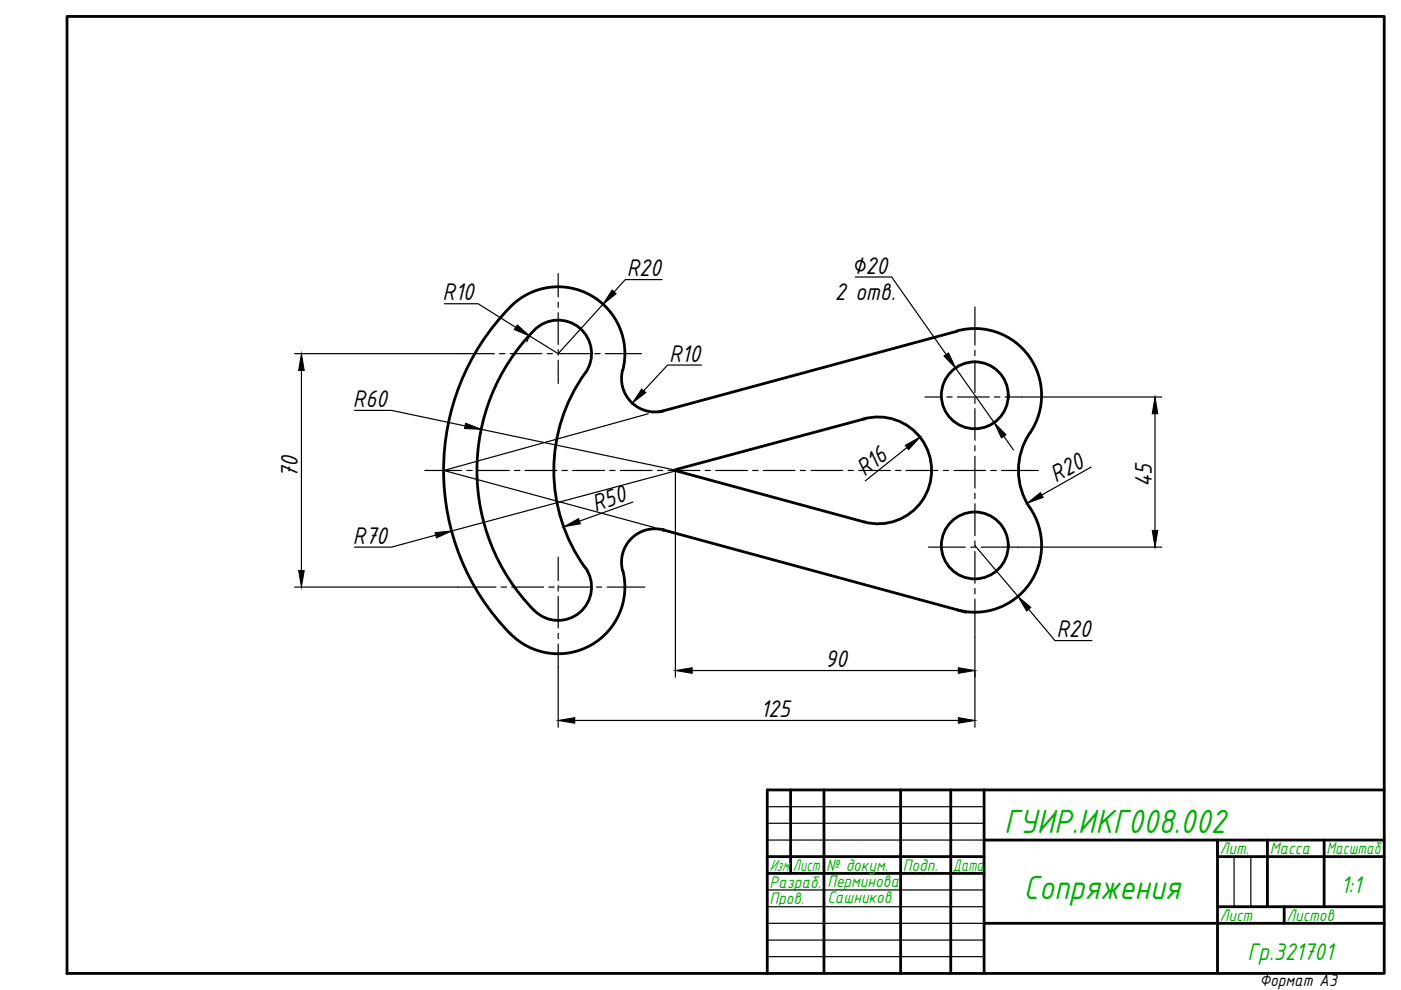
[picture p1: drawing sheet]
<svg xmlns="http://www.w3.org/2000/svg" width="297mm" height="210mm" viewBox="0 0 297 210" stroke-linecap="round" stroke-linejoin="round" font-family="sans-serif">
<!-- layer: 0 -->
<g fill="none" stroke="#000" stroke-width=".59">
<path d="M14.2 3.5h279.3v202.9h-279.3zM108.2 65.1a49.5 49.5 0 0 0 0 69.3M108.2 65.1a14.2 14.2 0 0 1 17.1-2.5 14.2 14.2 0 0 1 6.7 15.9M132 78.5a7.1 7.1 0 0 0 8.7 8.6M203 70.1a14.2 14.2 0 0 1 15.2 5.5 14.2 14.2 0 0 1 .2 16.2M203 70.2l-63.1 17.1M183 88.9a11.3 11.3 0 0 1 14.5 10.7 11.3 11.3 0 0 1-14.3 11.1l-40.1-10.9M183.5 88.7l-40.3 10.9M218.4 91.8a14.5 14.5 0 0 0 .7 17 14.2 14.2 0 0 1-1.3 15.6 14.2 14.2 0 0 1-14.8 4.9M140.7 112.4l64.1 17.4M140.7 112.4a7.1 7.1 0 0 0-8.7 8.6M124.1 120.3a7.1 7.1 0 0 1-1.2 9.6 7.1 7.1 0 0 1-9.6-.5 42.4 42.4 0 0 1 .7-60.1 7.1 7.1 0 0 1 9.3 .6 7.1 7.1 0 0 1 .8 9.2 35.3 35.3 0 0 0 0 41.3"/>
<path d="M132 120.9a14.2 14.2 0 0 1-6.7 15.9 14.2 14.2 0 0 1-17.1-2.4M167.6 167.5v17.7M174.7 167.5v38.9M191 167.5v38.9M201.6 167.5v38.9M208.6 167.5v38.9M208.6 178.1h84.9M268.7 178.1v14.1M280.7 178.1v14.1M293.5 167.5h-130.8v38.9M162.7 181.6h45.9M162.7 185.2h45.9"/>
<path d="M208.6 195.8h84.9M258.1 192.2h35.4M272.3 192.2v3.6M293.5 181.6h-35.4v-3.5v28.3"/>
<circle cx="206.7" cy="83.8" r="7.1"/>
<circle cx="206.7" cy="115.6" r="7.1"/>
</g>
<path d="M162.7 171h45.9M162.7 174.6h45.9M162.7 178.1h45.9M162.7 188.7h45.9M162.7 192.2h45.9M162.7 199.3h45.9M162.7 195.8h45.9M261.6 181.6v10.6M265.2 181.6v10.6M162.7 202.8h45.9" fill="none" stroke="#000" stroke-width=".25"/>
<g fill="none" stroke="#000" stroke-width=".25">
<path d="M118.3 58v4.9M97.1 75h7.7M105.9 75h1.1M108.1 75h6.8M116 75h1.1M118.3 75h6.7M118.3 64.1v1.1M118.3 66.3v6.7M118.3 74.1v1.2M118.3 76.4v4.9M126.1 75h1.1M128.3 75h7.7"/>
<path d="M206.7 65.1v8.1M206.7 74.3v1.1M206.7 76.5v6.7M90.1 99.8h7.8M99 99.8h1.1M101.2 99.8h6.8M109.1 99.8h1.1M111.3 99.8h6.8M119.2 99.8h1.1M121.4 99.8h6.8M129.3 99.8h1.1M131.5 99.8h6.7"/>
<path d="M137.4 87.7l-43.3 12.1 44.7 12.1M139.4 99.8h1.1M141.6 99.8h6.8M149.5 99.8h1.1M151.8 99.8h6.7M159.6 99.8h1.1M161.8 99.8h6.8M169.7 99.8h1.1M171.9 99.8h6.8M179.8 99.8h1.1M182.1 99.8h6.7M189.9 99.8h1.1"/>
<path d="M192.1 99.8h6.8M196.1 84.2h3.5M200 99.8h1.1M200.8 84.2h1.1M202.3 99.8h6.7M203 84.2h6.7M206.7 84.4v1.1M206.7 86.6v6.8M206.7 94.5v1.1M206.7 96.7v6.8M210.1 99.8h1.1M210.8 84.2h1.2"/>
<path d="M212.3 99.8h7.9M213.1 84.2h3.5M118.3 118.1v5M196.8 116h7.9M205.8 116h1.1M206.7 104.6v1.1M206.7 106.8v6.8M206.7 114.7v1.1M206.7 116.9v6.8M208.1 116h7.8M97.1 124.5h8M106.2 124.5h1.2"/>
<path d="M108.5 124.5h6.8M116.4 124.5h1.1M118.3 124.2v1.1M118.3 126.4v6.8M118.3 134.3v1.1M118.3 136.5v4.9M118.6 124.5h6.7M126.5 124.5h1.1M128.7 124.5h8M206.7 124.8v1.1M206.7 127v8.1"/>
</g>
<!-- layer: 0 -->
<circle cx="140.7" cy="112.4" r=".25" fill="#000" stroke="#000" stroke-width=".21"/>
<g fill="none" stroke="#000" stroke-width=".25">
<path d="M140.4 59.3h-7.8l-2.4 2.6M181.3 58.7h7.7l11.6 16.5M62.5 75h34.6M63.9 78.5v42.5M94.2 64.4h7.2l7.9 5M113.3 70l-1 1.2-.6 1.3M127.8 64.5l-9.5 10.5-6-3.7M148.7 77.4h-7.2l-5 5.5M202.6 78.1l8.2 11.5M75.2 87h7.8l15.6 3.3M102.1 91l41.5 8.8-47.8 12.8M143.2 99.6v44"/>
<path d="M192.3 94.9l-8.8 7.1M212.8 92.5l2.1 2.9M216.6 84.2h29.7M231.3 99l-10.4 6M244.9 87.7v24.8M92.4 113.5l-9.4 2.5h-7.8M134.2 106.4l-11.4 4.1M206.7 115.7l9.1 10.8M215.9 116h30.4M62.5 124.5h34.6M206.7 135.1v19.1M218.1 129.2l5.6 6.6h7.8"/>
<path d="M118.3 141.4v12.8M121.9 152.8h81.3M146.8 142.2h56.4"/>
</g>
<g fill="#000" stroke="#000" stroke-width=".21">
<path d="M63.9 75l.6 3.5h-1.2zM109.7 68.9l2.6 2.4-3.3-1.4zM129.8 61.5l.8 .8-2.8 2.2zM200.1 75.5l1-.7 1.5 3.3zM98.7 89.7l3.4 1.3-3.6-.1zM136 82.5l.9 .7-2.8 2.2zM191.9 94.4l3.2-1.7-2.5 2.6zM210.8 89.6l2.5 2.6-1 .7zM244.9 84.2l.6 3.5h-1.2zM92.2 112.9l3.6-.3-3.3 1.5zM119.5 111.7l3.2-1.7 .3 1.1zM217.8 106.7l2.8-2.2 .6 1z"/>
<path d="M244.3 112.5h1.2l-.6 3.5zM63.3 121h1.2l-.6 3.5zM215.8 126.5l2.8 2.3-.9 .8zM118.3 152.8l3.6-.6v1.1zM143.2 142.2l3.6-.6v1.2zM203.2 141.6l3.5 .6-3.5 .6zM203.2 152.2l3.5 .6-3.5 .5z"/>
</g>
<g font-size="7.7" fill="#00ad00">
<text x="212.9" y="176.7">ГУИР.ИКГ008.002</text>
<text x="217" y="190.6">Сопряжения</text>
</g>
<g font-size="5.5">
<text x="132.9" y="58.6">R20</text>
<text x="180.5" y="58">∅20</text>
<text x="93.8" y="63.7">R10</text>
<text x="177" y="63.7">2 отв.</text>
<text x="141.9" y="76.7">R10</text>
<text x="74.8" y="86.3">R60</text>
<text x="63.1" y="101.3" transform="rotate(-90 63.1 101.3)">70</text>
<text x="183.3" y="101.2" transform="rotate(-39 183.3 101.2)">R16</text>
<text x="223.9" y="102.5" transform="rotate(-30 223.9 102.5)">R20</text>
<text x="244.2" y="103.3" transform="rotate(-90 244.2 103.3)">45</text>
<text x="126.3" y="108.5" transform="rotate(-20 126.3 108.5)">R50</text>
<text x="74.8" y="115.2">R70</text>
<text x="224" y="135.1">R20</text>
<text x="174.9" y="141.4">90</text>
<text x="161.2" y="152.1">125</text>
</g>
<g font-size="5.5" fill="#00ad00">
<text x="284.3" y="189.4">1:1</text>
<text x="264.5" y="203.6">Гр.321701</text>
</g>
<g font-size="3.8" fill="#00ad00">
<text x="163.1" y="184.7">Изм.</text>
<text x="168.1" y="184.7">Лист</text>
<text x="175.2" y="184.7">№ докум.</text>
<text x="191.4" y="184.7">Подп.</text>
<text x="202" y="184.7">Дата</text>
<text x="258.6" y="181.2">Лит.</text>
<text x="269.2" y="181.2">Масса</text>
<text x="281.2" y="181.2">Масштаб</text>
<text x="163.1" y="188.2">Разраб.</text>
<text x="163.1" y="191.7">Пров.</text>
<text x="175.4" y="188">Перминова</text>
<text x="175.4" y="191.5">Сашников</text>
<text x="258.6" y="195.3">Лист</text>
<text x="272.7" y="195.3">Листов</text>
</g>
<text font-size="3.8" x="267" y="209.1">Формат А3</text>
</svg>
